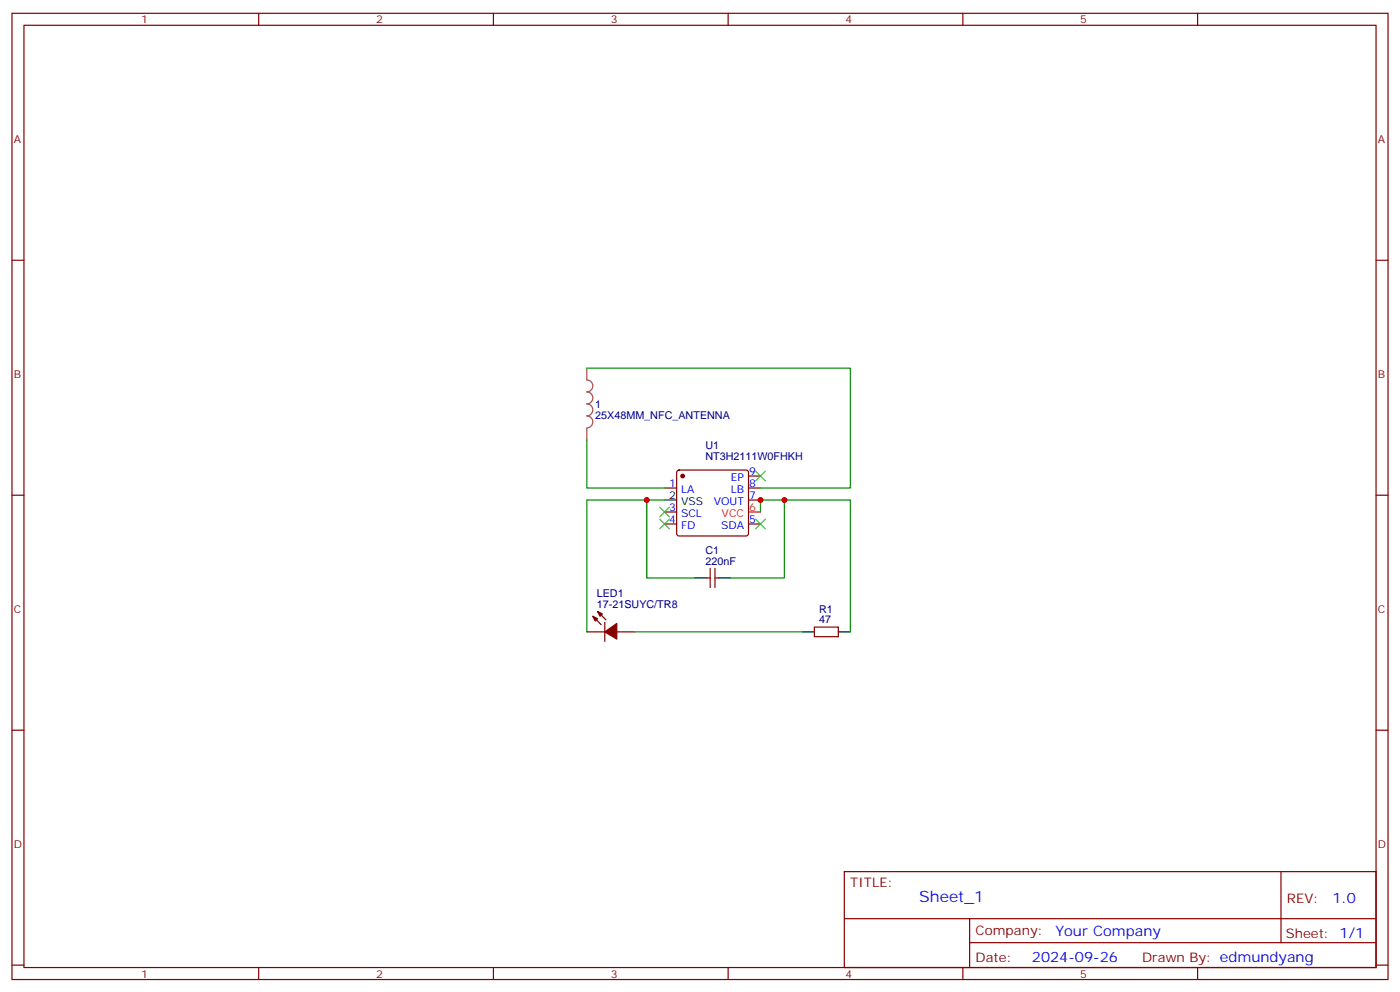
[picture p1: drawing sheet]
<svg xmlns="http://www.w3.org/2000/svg" width="412mm" height="292mm" viewBox="0 0 412 292" stroke-linecap="round" stroke-linejoin="round" font-family="sans-serif">
<g fill="none" stroke="#870000" stroke-width=".35">
<path d="M3.5 3.9h405.4v284.4h-405.4zM7.1 7.4h398.2v277.3h-398.2zM76.2 3.9v3.5M145.3 3.9v3.5M214.5 3.9v3.5M283.6 3.9v3.5M352.8 3.9v3.5M3.5 76.6h3.6M405.3 76.6h3.6M199.6 138.5l.4-.2h19.8l.5 .2 .2 .5v18l-.2 .5-.5 .2h-19.8l-.5-.2-.2-.5v-18zM3.5 145.7h3.6M195.8 143.6h3.5"/>
<path d="M195.8 154.2h3.5M195.8 150.7h3.5M220.5 140.1h3.5M220.5 143.6h3.5M220.5 147.1h3.5M220.5 154.2h3.5M405.3 145.7h3.6M176 180l2.5 2.4M208.1 170.1h1.1M209.2 167.3v5.6M210.6 167.3v5.6M210.6 170.1h1.1"/>
<path d="M172.9 185.9h5.3M174.6 181.4l2.5 2.4M178.2 183.1v5.7M181.7 185.9h5.3M239.9 184.5h7v2.9h-7zM3.5 214.9h3.6M405.3 214.9h3.6M248.7 256.5h156.6v28.2h-156.6zM377.3 256.5v20.9M248.7 270.4h156.5M285.6 277.4h119.6M285.6 270.4v14.1"/>
<path d="M3.5 284h3.6M76.2 284.7v3.6M145.3 284.7v3.6M214.5 284.7v3.6M283.6 284.7v3.6M352.8 284.7v3.6M405.3 284h3.6"/>
</g>
<path d="M220.5 150.7h3.5" fill="none" stroke="#f00" stroke-width=".35"/>
<path d="M195.8 147.1h3.5M204.6 170.1h3.5M211.7 170.1h3.5M236.4 185.9h3.5M246.9 185.9h3.6" fill="none" stroke="#000" stroke-width=".35"/>
<g fill="#870000" stroke="#870000" stroke-width=".35">
<path d="M174.6 181.4l1.4 .7-.7 .7z"/>
<path d="M176 180l1.4 .7-.7 .7z"/>
<path d="M178.2 185.9l3.5-2.4v4.6z"/>
<circle cx="201.1" cy="140.1" r=".53"/>
</g>
<path d="M172.9 108.3v3.5a1.76 1.76 0 0 1 1.7 1.8 1.76 1.76 0 0 1-1.7 1.7 1.76 1.76 0 0 1 1.7 1.8 1.76 1.76 0 0 1-1.7 1.8 1.76 1.76 0 0 1 1.7 1.7 1.76 1.76 0 0 1-1.7 1.8 1.76 1.76 0 0 1 1.7 1.8 1.76 1.76 0 0 1-1.7 1.7M172.9 126v3.5" fill="none" stroke="#a64a4a" stroke-width=".35"/>
<path d="M172.9 108.3h77.6v35.3h-26.5M172.9 129.5v14.1h22.9M190.5 147.1h-17.6v38.8M195.8 147.1h-5.3v23h14.1M224 150.7v-3.6h7.1v23h-15.9M231.1 147.1h19.4v38.8M187 185.9h49.4" fill="none" stroke="#008700" stroke-width=".35"/>
<path d="M222.6 138.7l2.8 2.8M225.4 138.7l-2.8 2.8M194.4 149.3l2.8 2.8M194.4 152.8l2.8 2.8M197.2 149.3l-2.8 2.8M197.2 152.8l-2.8 2.8M222.6 152.8l2.8 2.8M225.4 152.8l-2.8 2.8" fill="none" stroke="#3c3" stroke-width=".35"/>
<g fill="#c00">
<circle cx="224" cy="147.1" r=".88"/>
<circle cx="190.5" cy="147.1" r=".88"/>
<circle cx="231.1" cy="147.1" r=".88"/>
</g>
<text font-size="4.6" fill="#00f" x="270.8" y="265.5">Sheet_1</text>
<g font-size="4.2" fill="#00f">
<text x="392.5" y="265.8">1.0</text>
<text x="310.9" y="275.3">Your Company</text>
<text x="304" y="283.1">2024-09-26</text>
</g>
<g font-size="3.9" fill="#800">
<text x="250.5" y="261.1">TITLE:</text>
<text x="379.1" y="265.8">REV:</text>
<text x="287.4" y="275.3">Company:</text>
<text x="378.7" y="275.9">Sheet: 1/1</text>
<text x="287.4" y="283">Date:</text>
<text x="336.4" y="283.1">Drawn By: edmundyang</text>
</g>
<g font-size="3.2" fill="#800">
<text x="41.6" y="6.9">1</text>
<text x="110.8" y="6.9">2</text>
<text x="179.9" y="6.9">3</text>
<text x="249.1" y="6.9">4</text>
<text x="318.2" y="6.9">5</text>
<text x="4.1" y="42">A</text>
<text x="405.9" y="42">A</text>
<text x="4.1" y="111.2">B</text>
<text x="405.9" y="111.2">B</text>
<text x="4.1" y="180.3">C</text>
<text x="405.9" y="180.3">C</text>
<text x="4.1" y="249.4">D</text>
<text x="405.9" y="249.4">D</text>
<text x="41.6" y="287.7">1</text>
<text x="110.8" y="287.7">2</text>
<text x="179.9" y="287.7">3</text>
<text x="249.1" y="287.7">4</text>
<text x="318.2" y="287.7">5</text>
</g>
<g font-size="3.2" fill="#000080">
<text x="175.3" y="123.2">25X48MM_NFC_ANTENNA</text>
<text x="175.3" y="120.1">1</text>
<text x="207.8" y="135.4">NT3H2111W0FHKH</text>
<text x="207.8" y="132.2">U1</text>
<text x="207.8" y="166.2">220nF</text>
<text x="207.8" y="163">C1</text>
<text x="175.8" y="178.9">17-21SUYC/TR8</text>
<text x="175.8" y="175.7">LED1</text>
<text x="241.3" y="183.5">47</text>
<text x="241.3" y="180.3">R1</text>
</g>
<g font-size="3.2" fill="#00f">
<text x="197.1" y="143.3">1</text>
<text x="215.3" y="141.5">EP</text>
<text x="220.7" y="139.7">9</text>
<text x="220.7" y="143.3">8</text>
<text x="200.6" y="145">LA</text>
<text x="210.2" y="148.6">VOUT</text>
<text x="215.2" y="145">LB</text>
<text x="220.7" y="146.8">7</text>
<text x="197.1" y="153.8">4</text>
<text x="197.1" y="150.3">3</text>
<text x="200.6" y="155.6">FD</text>
<text x="200.6" y="152.1">SCL</text>
<text x="212.4" y="155.6">SDA</text>
<text x="220.7" y="153.8">5</text>
</g>
<g font-size="3.2">
<text x="197.1" y="146.8">2</text>
<text x="200.6" y="148.6">VSS</text>
</g>
<g font-size="3.2" fill="#f00">
<text x="212.6" y="152.1">VCC</text>
<text x="220.7" y="150.3">6</text>
</g>
</svg>
